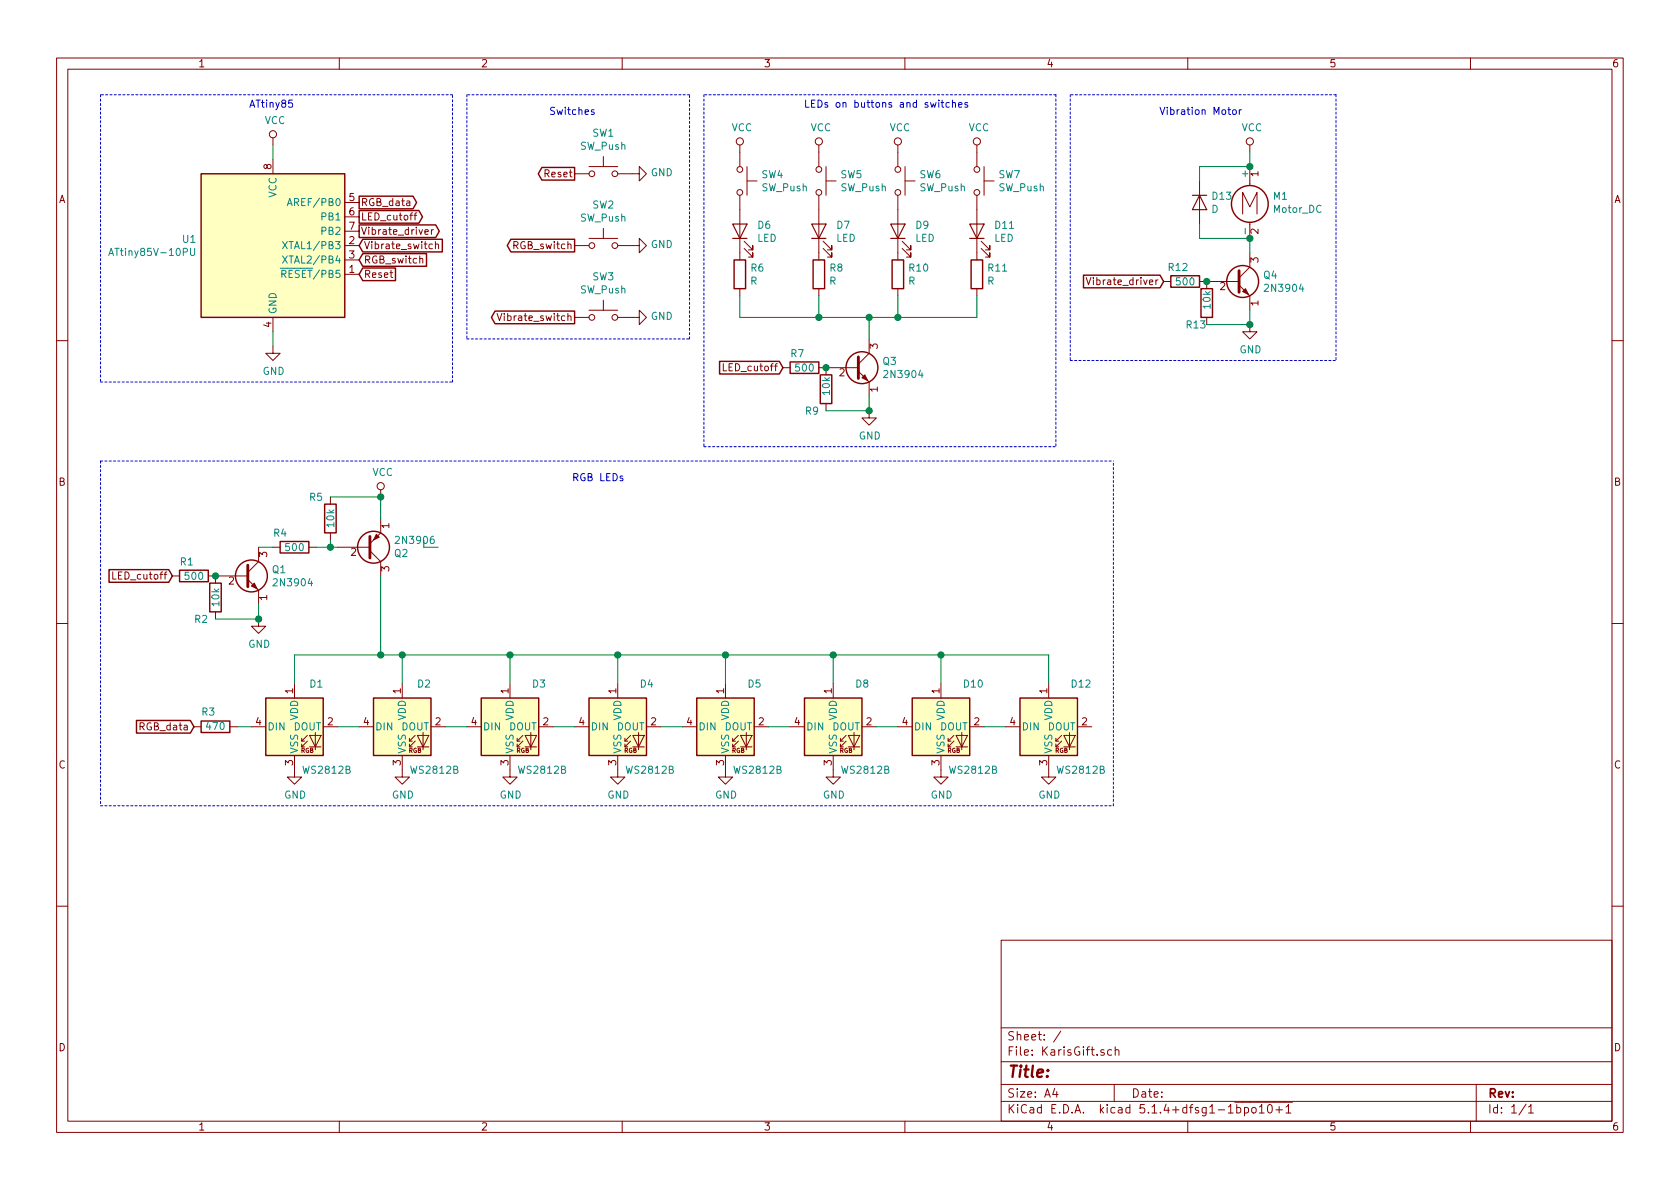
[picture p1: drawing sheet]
EESchema Schematic File Version 4
LIBS:KarisGift-cache
EELAYER 30 0
EELAYER END
$Descr A4 11693 8268
encoding utf-8
Sheet 1 1
Title ""
Date ""
Rev ""
Comp ""
Comment1 ""
Comment2 ""
Comment3 ""
Comment4 ""
$EndDescr
$Comp
L KarisGift-rescue:ATtiny85V-10PU-MCU_Microchip_ATtiny U1
U 1 1
P 1900 1700
F 0 "U1" H 1370 1746 50  0000 R CNN
F 1 "ATtiny85V-10PU" H 1370 1655 50  0000 R CNN
F 2 "Package_DIP:DIP-8_W7.62mm" H 1900 1700 50  0001 C CIN
F 3 "http://ww1.microchip.com/downloads/en/DeviceDoc/atmel-2586-avr-8-bit-microcontroller-attiny25-attiny45-attiny85_datasheet.pdf" H 1900 1700 50  0001 C CNN
	1    1900 1700
	1    0    0    -1  
$EndComp
$Comp
L power:GND #PWR0101
U 1 1
P 1900 2400
F 0 "#PWR0101" H 1900 2150 50  0001 C CNN
F 1 "GND" H 1905 2227 50  0000 C CNN
F 2 "" H 1900 2400 50  0001 C CNN
F 3 "" H 1900 2400 50  0001 C CNN
	1    1900 2400
	1    0    0    -1  
$EndComp
Wire Wire Line
	1900 2300 1900 2400
$Comp
L power:VCC #PWR0102
U 1 1
P 1900 1000
F 0 "#PWR0102" H 1900 850 50  0001 C CNN
F 1 "VCC" H 1915 1173 50  0000 C CNN
F 2 "" H 1900 1000 50  0001 C CNN
F 3 "" H 1900 1000 50  0001 C CNN
	1    1900 1000
	1    0    0    -1  
$EndComp
Wire Wire Line
	1900 1000 1900 1100
Text GLabel 2500 1900 2    50   Input ~ 0
Reset
Text GLabel 2500 1700 2    50   Input ~ 0
Vibrate_switch
Text GLabel 2500 1800 2    50   Input ~ 0
RGB_switch
Text GLabel 2500 1500 2    50   Output ~ 0
LED_cutoff
Text GLabel 2500 1600 2    50   Output ~ 0
Vibrate_driver
Text GLabel 2500 1400 2    50   Output ~ 0
RGB_data
$Comp
L Switch:SW_Push SW1
U 1 1
P 4200 1200
F 0 "SW1" H 4200 1485 50  0000 C CNN
F 1 "SW_Push" H 4200 1394 50  0000 C CNN
F 2 "" H 4200 1400 50  0001 C CNN
F 3 "~" H 4200 1400 50  0001 C CNN
	1    4200 1200
	1    0    0    -1  
$EndComp
Text GLabel 4000 1200 0    50   Output ~ 0
Reset
$Comp
L power:GND #PWR0103
U 1 1
P 4400 1200
F 0 "#PWR0103" H 4400 950 50  0001 C CNN
F 1 "GND" V 4405 1072 50  0000 R CNN
F 2 "" H 4400 1200 50  0001 C CNN
F 3 "" H 4400 1200 50  0001 C CNN
	1    4400 1200
	0    -1   -1   0   
$EndComp
$Comp
L Switch:SW_Push SW2
U 1 1
P 4200 1700
F 0 "SW2" H 4200 1985 50  0000 C CNN
F 1 "SW_Push" H 4200 1894 50  0000 C CNN
F 2 "" H 4200 1900 50  0001 C CNN
F 3 "~" H 4200 1900 50  0001 C CNN
	1    4200 1700
	1    0    0    -1  
$EndComp
$Comp
L power:GND #PWR0104
U 1 1
P 4400 1700
F 0 "#PWR0104" H 4400 1450 50  0001 C CNN
F 1 "GND" V 4405 1572 50  0000 R CNN
F 2 "" H 4400 1700 50  0001 C CNN
F 3 "" H 4400 1700 50  0001 C CNN
	1    4400 1700
	0    -1   -1   0   
$EndComp
Text GLabel 4000 1700 0    50   Output ~ 0
RGB_switch
$Comp
L Switch:SW_Push SW3
U 1 1
P 4200 2200
F 0 "SW3" H 4200 2485 50  0000 C CNN
F 1 "SW_Push" H 4200 2394 50  0000 C CNN
F 2 "" H 4200 2400 50  0001 C CNN
F 3 "~" H 4200 2400 50  0001 C CNN
	1    4200 2200
	1    0    0    -1  
$EndComp
$Comp
L power:GND #PWR0105
U 1 1
P 4400 2200
F 0 "#PWR0105" H 4400 1950 50  0001 C CNN
F 1 "GND" V 4405 2072 50  0000 R CNN
F 2 "" H 4400 2200 50  0001 C CNN
F 3 "" H 4400 2200 50  0001 C CNN
	1    4400 2200
	0    -1   -1   0   
$EndComp
Text GLabel 4000 2200 0    50   Output ~ 0
Vibrate_switch
Text Notes 2050 750  2    50   ~ 0
ATtiny85
Text Notes 4150 800  2    50   ~ 0
Switches
Wire Notes Line
	700  650  700  2650
Wire Notes Line
	700  2650 3150 2650
Wire Notes Line
	3150 2650 3150 650 
Wire Notes Line
	3150 650  700  650 
Wire Notes Line
	3250 650  3250 2350
Wire Notes Line
	3250 2350 4800 2350
Wire Notes Line
	4800 2350 4800 650 
Wire Notes Line
	4800 650  3250 650 
$Comp
L power:VCC #PWR0106
U 1 1
P 5150 1050
F 0 "#PWR0106" H 5150 900 50  0001 C CNN
F 1 "VCC" H 5165 1223 50  0000 C CNN
F 2 "" H 5150 1050 50  0001 C CNN
F 3 "" H 5150 1050 50  0001 C CNN
	1    5150 1050
	1    0    0    -1  
$EndComp
$Comp
L Switch:SW_Push SW4
U 1 1
P 5150 1250
F 0 "SW4" V 5104 1398 50  0000 L CNN
F 1 "SW_Push" V 5195 1398 50  0000 L CNN
F 2 "" H 5150 1450 50  0001 C CNN
F 3 "~" H 5150 1450 50  0001 C CNN
	1    5150 1250
	0    1    1    0   
$EndComp
$Comp
L Device:LED D6
U 1 1
P 5150 1600
F 0 "D6" V 5189 1482 50  0000 R CNN
F 1 "LED" V 5098 1482 50  0000 R CNN
F 2 "" H 5150 1600 50  0001 C CNN
F 3 "~" H 5150 1600 50  0001 C CNN
	1    5150 1600
	0    -1   -1   0   
$EndComp
$Comp
L Device:R R6
U 1 1
P 5150 1900
F 0 "R6" H 5220 1946 50  0000 L CNN
F 1 "R" H 5220 1855 50  0000 L CNN
F 2 "" V 5080 1900 50  0001 C CNN
F 3 "~" H 5150 1900 50  0001 C CNN
	1    5150 1900
	1    0    0    -1  
$EndComp
$Comp
L power:VCC #PWR0107
U 1 1
P 5700 1050
F 0 "#PWR0107" H 5700 900 50  0001 C CNN
F 1 "VCC" H 5715 1223 50  0000 C CNN
F 2 "" H 5700 1050 50  0001 C CNN
F 3 "" H 5700 1050 50  0001 C CNN
	1    5700 1050
	1    0    0    -1  
$EndComp
$Comp
L Switch:SW_Push SW5
U 1 1
P 5700 1250
F 0 "SW5" V 5654 1398 50  0000 L CNN
F 1 "SW_Push" V 5745 1398 50  0000 L CNN
F 2 "" H 5700 1450 50  0001 C CNN
F 3 "~" H 5700 1450 50  0001 C CNN
	1    5700 1250
	0    1    1    0   
$EndComp
$Comp
L Device:LED D7
U 1 1
P 5700 1600
F 0 "D7" V 5739 1482 50  0000 R CNN
F 1 "LED" V 5648 1482 50  0000 R CNN
F 2 "" H 5700 1600 50  0001 C CNN
F 3 "~" H 5700 1600 50  0001 C CNN
	1    5700 1600
	0    -1   -1   0   
$EndComp
$Comp
L Device:R R8
U 1 1
P 5700 1900
F 0 "R8" H 5770 1946 50  0000 L CNN
F 1 "R" H 5770 1855 50  0000 L CNN
F 2 "" V 5630 1900 50  0001 C CNN
F 3 "~" H 5700 1900 50  0001 C CNN
	1    5700 1900
	1    0    0    -1  
$EndComp
$Comp
L power:VCC #PWR0108
U 1 1
P 6250 1050
F 0 "#PWR0108" H 6250 900 50  0001 C CNN
F 1 "VCC" H 6265 1223 50  0000 C CNN
F 2 "" H 6250 1050 50  0001 C CNN
F 3 "" H 6250 1050 50  0001 C CNN
	1    6250 1050
	1    0    0    -1  
$EndComp
$Comp
L Switch:SW_Push SW6
U 1 1
P 6250 1250
F 0 "SW6" V 6204 1398 50  0000 L CNN
F 1 "SW_Push" V 6295 1398 50  0000 L CNN
F 2 "" H 6250 1450 50  0001 C CNN
F 3 "~" H 6250 1450 50  0001 C CNN
	1    6250 1250
	0    1    1    0   
$EndComp
$Comp
L Device:LED D9
U 1 1
P 6250 1600
F 0 "D9" V 6289 1482 50  0000 R CNN
F 1 "LED" V 6198 1482 50  0000 R CNN
F 2 "" H 6250 1600 50  0001 C CNN
F 3 "~" H 6250 1600 50  0001 C CNN
	1    6250 1600
	0    -1   -1   0   
$EndComp
$Comp
L Device:R R10
U 1 1
P 6250 1900
F 0 "R10" H 6320 1946 50  0000 L CNN
F 1 "R" H 6320 1855 50  0000 L CNN
F 2 "" V 6180 1900 50  0001 C CNN
F 3 "~" H 6250 1900 50  0001 C CNN
	1    6250 1900
	1    0    0    -1  
$EndComp
$Comp
L power:VCC #PWR0109
U 1 1
P 6800 1050
F 0 "#PWR0109" H 6800 900 50  0001 C CNN
F 1 "VCC" H 6815 1223 50  0000 C CNN
F 2 "" H 6800 1050 50  0001 C CNN
F 3 "" H 6800 1050 50  0001 C CNN
	1    6800 1050
	1    0    0    -1  
$EndComp
$Comp
L Switch:SW_Push SW7
U 1 1
P 6800 1250
F 0 "SW7" V 6754 1398 50  0000 L CNN
F 1 "SW_Push" V 6845 1398 50  0000 L CNN
F 2 "" H 6800 1450 50  0001 C CNN
F 3 "~" H 6800 1450 50  0001 C CNN
	1    6800 1250
	0    1    1    0   
$EndComp
$Comp
L Device:LED D11
U 1 1
P 6800 1600
F 0 "D11" V 6839 1482 50  0000 R CNN
F 1 "LED" V 6748 1482 50  0000 R CNN
F 2 "" H 6800 1600 50  0001 C CNN
F 3 "~" H 6800 1600 50  0001 C CNN
	1    6800 1600
	0    -1   -1   0   
$EndComp
$Comp
L Device:R R11
U 1 1
P 6800 1900
F 0 "R11" H 6870 1946 50  0000 L CNN
F 1 "R" H 6870 1855 50  0000 L CNN
F 2 "" V 6730 1900 50  0001 C CNN
F 3 "~" H 6800 1900 50  0001 C CNN
	1    6800 1900
	1    0    0    -1  
$EndComp
$Comp
L Transistor_BJT:2N3904 Q3
U 1 1
P 5950 2550
F 0 "Q3" H 6140 2596 50  0000 L CNN
F 1 "2N3904" H 6140 2505 50  0000 L CNN
F 2 "Package_TO_SOT_THT:TO-92_Inline" H 6150 2475 50  0001 L CIN
F 3 "https://www.fairchildsemi.com/datasheets/2N/2N3904.pdf" H 5950 2550 50  0001 L CNN
	1    5950 2550
	1    0    0    -1  
$EndComp
$Comp
L Device:R R7
U 1 1
P 5600 2550
F 0 "R7" V 5500 2500 50  0000 C CNN
F 1 "500" V 5600 2550 50  0000 C CNN
F 2 "" V 5530 2550 50  0001 C CNN
F 3 "~" H 5600 2550 50  0001 C CNN
	1    5600 2550
	0    1    1    0   
$EndComp
Text GLabel 5450 2550 0    50   Input ~ 0
LED_cutoff
Wire Wire Line
	6050 2350 6050 2200
Wire Wire Line
	6050 2200 5700 2200
Wire Wire Line
	5700 2200 5700 2050
Wire Wire Line
	5700 2200 5150 2200
Wire Wire Line
	5150 2200 5150 2050
Connection ~ 5700 2200
Wire Wire Line
	6050 2200 6250 2200
Wire Wire Line
	6250 2200 6250 2050
Connection ~ 6050 2200
Wire Wire Line
	6250 2200 6800 2200
Wire Wire Line
	6800 2200 6800 2050
Connection ~ 6250 2200
Text Notes 6750 750  2    50   ~ 0
LEDs on buttons and switches
Wire Notes Line
	4900 3100 7350 3100
Wire Notes Line
	7350 650  4900 650 
$Comp
L Transistor_BJT:2N3904 Q4
U 1 1
P 8600 1950
F 0 "Q4" H 8790 1996 50  0000 L CNN
F 1 "2N3904" H 8790 1905 50  0000 L CNN
F 2 "Package_TO_SOT_THT:TO-92_Inline" H 8800 1875 50  0001 L CIN
F 3 "https://www.fairchildsemi.com/datasheets/2N/2N3904.pdf" H 8600 1950 50  0001 L CNN
	1    8600 1950
	1    0    0    -1  
$EndComp
$Comp
L Device:R R12
U 1 1
P 8250 1950
F 0 "R12" V 8150 1900 50  0000 C CNN
F 1 "500" V 8250 1950 50  0000 C CNN
F 2 "" V 8180 1950 50  0001 C CNN
F 3 "~" H 8250 1950 50  0001 C CNN
	1    8250 1950
	0    1    1    0   
$EndComp
$Comp
L power:GND #PWR0110
U 1 1
P 8700 2250
F 0 "#PWR0110" H 8700 2000 50  0001 C CNN
F 1 "GND" H 8705 2077 50  0000 C CNN
F 2 "" H 8700 2250 50  0001 C CNN
F 3 "" H 8700 2250 50  0001 C CNN
	1    8700 2250
	1    0    0    -1  
$EndComp
$Comp
L Motor:Motor_DC M1
U 1 1
P 8700 1350
F 0 "M1" H 8858 1346 50  0000 L CNN
F 1 "Motor_DC" H 8858 1255 50  0000 L CNN
F 2 "" H 8700 1260 50  0001 C CNN
F 3 "~" H 8700 1260 50  0001 C CNN
	1    8700 1350
	1    0    0    -1  
$EndComp
$Comp
L Device:D D13
U 1 1
P 8350 1400
F 0 "D13" V 8304 1480 50  0000 L CNN
F 1 "D" V 8395 1480 50  0000 L CNN
F 2 "" H 8350 1400 50  0001 C CNN
F 3 "~" H 8350 1400 50  0001 C CNN
	1    8350 1400
	0    1    1    0   
$EndComp
Wire Wire Line
	8350 1250 8350 1150
Wire Wire Line
	8350 1150 8700 1150
Wire Wire Line
	8350 1550 8350 1650
Wire Wire Line
	8350 1650 8700 1650
Wire Wire Line
	8700 1650 8700 1750
Connection ~ 8700 1650
$Comp
L power:VCC #PWR0111
U 1 1
P 8700 1050
F 0 "#PWR0111" H 8700 900 50  0001 C CNN
F 1 "VCC" H 8715 1223 50  0000 C CNN
F 2 "" H 8700 1050 50  0001 C CNN
F 3 "" H 8700 1050 50  0001 C CNN
	1    8700 1050
	1    0    0    -1  
$EndComp
Wire Wire Line
	8700 1050 8700 1150
Connection ~ 8700 1150
Text GLabel 8100 1950 0    50   Input ~ 0
Vibrate_driver
Text Notes 8650 800  2    50   ~ 0
Vibration Motor
Wire Notes Line
	7450 2500 9300 2500
Wire Notes Line
	9300 650  7450 650 
$Comp
L Device:R R13
U 1 1
P 8400 2100
F 0 "R13" H 8250 1950 50  0000 L CNN
F 1 "10k" V 8400 2050 50  0000 L CNN
F 2 "" V 8330 2100 50  0001 C CNN
F 3 "~" H 8400 2100 50  0001 C CNN
	1    8400 2100
	1    0    0    -1  
$EndComp
Connection ~ 8400 1950
Wire Wire Line
	8700 2150 8700 2250
Wire Wire Line
	8400 2250 8700 2250
Connection ~ 8700 2250
Wire Notes Line
	9300 650  9300 2500
Wire Notes Line
	7450 650  7450 2500
$Comp
L power:GND #PWR0112
U 1 1
P 6050 2850
F 0 "#PWR0112" H 6050 2600 50  0001 C CNN
F 1 "GND" H 6055 2677 50  0000 C CNN
F 2 "" H 6050 2850 50  0001 C CNN
F 3 "" H 6050 2850 50  0001 C CNN
	1    6050 2850
	1    0    0    -1  
$EndComp
$Comp
L LED:WS2812B D1
U 1 1
P 2050 5050
F 0 "D1" H 2150 5350 50  0000 L CNN
F 1 "WS2812B" H 2100 4750 50  0000 L CNN
F 2 "LED_SMD:LED_WS2812B_PLCC4_5.0x5.0mm_P3.2mm" H 2100 4750 50  0001 L TNN
F 3 "https://cdn-shop.adafruit.com/datasheets/WS2812B.pdf" H 2150 4675 50  0001 L TNN
	1    2050 5050
	1    0    0    -1  
$EndComp
$Comp
L LED:WS2812B D2
U 1 1
P 2800 5050
F 0 "D2" H 2900 5350 50  0000 L CNN
F 1 "WS2812B" H 2850 4750 50  0000 L CNN
F 2 "LED_SMD:LED_WS2812B_PLCC4_5.0x5.0mm_P3.2mm" H 2850 4750 50  0001 L TNN
F 3 "https://cdn-shop.adafruit.com/datasheets/WS2812B.pdf" H 2900 4675 50  0001 L TNN
	1    2800 5050
	1    0    0    -1  
$EndComp
$Comp
L LED:WS2812B D3
U 1 1
P 3550 5050
F 0 "D3" H 3700 5350 50  0000 L CNN
F 1 "WS2812B" H 3600 4750 50  0000 L CNN
F 2 "LED_SMD:LED_WS2812B_PLCC4_5.0x5.0mm_P3.2mm" H 3600 4750 50  0001 L TNN
F 3 "https://cdn-shop.adafruit.com/datasheets/WS2812B.pdf" H 3650 4675 50  0001 L TNN
	1    3550 5050
	1    0    0    -1  
$EndComp
$Comp
L LED:WS2812B D4
U 1 1
P 4300 5050
F 0 "D4" H 4450 5350 50  0000 L CNN
F 1 "WS2812B" H 4350 4750 50  0000 L CNN
F 2 "LED_SMD:LED_WS2812B_PLCC4_5.0x5.0mm_P3.2mm" H 4350 4750 50  0001 L TNN
F 3 "https://cdn-shop.adafruit.com/datasheets/WS2812B.pdf" H 4400 4675 50  0001 L TNN
	1    4300 5050
	1    0    0    -1  
$EndComp
$Comp
L LED:WS2812B D5
U 1 1
P 5050 5050
F 0 "D5" H 5200 5350 50  0000 L CNN
F 1 "WS2812B" H 5100 4750 50  0000 L CNN
F 2 "LED_SMD:LED_WS2812B_PLCC4_5.0x5.0mm_P3.2mm" H 5100 4750 50  0001 L TNN
F 3 "https://cdn-shop.adafruit.com/datasheets/WS2812B.pdf" H 5150 4675 50  0001 L TNN
	1    5050 5050
	1    0    0    -1  
$EndComp
$Comp
L LED:WS2812B D8
U 1 1
P 5800 5050
F 0 "D8" H 5950 5350 50  0000 L CNN
F 1 "WS2812B" H 5850 4750 50  0000 L CNN
F 2 "LED_SMD:LED_WS2812B_PLCC4_5.0x5.0mm_P3.2mm" H 5850 4750 50  0001 L TNN
F 3 "https://cdn-shop.adafruit.com/datasheets/WS2812B.pdf" H 5900 4675 50  0001 L TNN
	1    5800 5050
	1    0    0    -1  
$EndComp
$Comp
L LED:WS2812B D10
U 1 1
P 6550 5050
F 0 "D10" H 6700 5350 50  0000 L CNN
F 1 "WS2812B" H 6600 4750 50  0000 L CNN
F 2 "LED_SMD:LED_WS2812B_PLCC4_5.0x5.0mm_P3.2mm" H 6600 4750 50  0001 L TNN
F 3 "https://cdn-shop.adafruit.com/datasheets/WS2812B.pdf" H 6650 4675 50  0001 L TNN
	1    6550 5050
	1    0    0    -1  
$EndComp
$Comp
L LED:WS2812B D12
U 1 1
P 7300 5050
F 0 "D12" H 7450 5350 50  0000 L CNN
F 1 "WS2812B" H 7350 4750 50  0000 L CNN
F 2 "LED_SMD:LED_WS2812B_PLCC4_5.0x5.0mm_P3.2mm" H 7350 4750 50  0001 L TNN
F 3 "https://cdn-shop.adafruit.com/datasheets/WS2812B.pdf" H 7400 4675 50  0001 L TNN
	1    7300 5050
	1    0    0    -1  
$EndComp
$Comp
L power:VCC #PWR0113
U 1 1
P 2650 3450
F 0 "#PWR0113" H 2650 3300 50  0001 C CNN
F 1 "VCC" H 2665 3623 50  0000 C CNN
F 2 "" H 2650 3450 50  0001 C CNN
F 3 "" H 2650 3450 50  0001 C CNN
	1    2650 3450
	1    0    0    -1  
$EndComp
Wire Wire Line
	2350 5050 2500 5050
Wire Wire Line
	3100 5050 3250 5050
Wire Wire Line
	3850 5050 4000 5050
Wire Wire Line
	4600 5050 4750 5050
Wire Wire Line
	5350 5050 5500 5050
Wire Wire Line
	6100 5050 6250 5050
Wire Wire Line
	6850 5050 7000 5050
Text GLabel 1350 5050 0    50   Input ~ 0
RGB_data
$Comp
L Device:R R1
U 1 1
P 1350 4000
F 0 "R1" V 1250 3950 50  0000 C CNN
F 1 "500" V 1350 4000 50  0000 C CNN
F 2 "" V 1280 4000 50  0001 C CNN
F 3 "~" H 1350 4000 50  0001 C CNN
	1    1350 4000
	0    1    1    0   
$EndComp
$Comp
L power:GND #PWR0114
U 1 1
P 1800 4300
F 0 "#PWR0114" H 1800 4050 50  0001 C CNN
F 1 "GND" H 1805 4127 50  0000 C CNN
F 2 "" H 1800 4300 50  0001 C CNN
F 3 "" H 1800 4300 50  0001 C CNN
	1    1800 4300
	1    0    0    -1  
$EndComp
$Comp
L Device:R R3
U 1 1
P 1500 5050
F 0 "R3" V 1600 5100 50  0000 C CNN
F 1 "470" V 1500 5050 50  0000 C CNN
F 2 "" V 1430 5050 50  0001 C CNN
F 3 "~" H 1500 5050 50  0001 C CNN
	1    1500 5050
	0    -1   -1   0   
$EndComp
Wire Wire Line
	1650 5050 1750 5050
Text GLabel 1200 4000 0    50   Input ~ 0
LED_cutoff
Text Notes 4350 3350 2    50   ~ 0
RGB LEDs
$Comp
L Transistor_BJT:2N3904 Q1
U 1 1
P 1700 4000
F 0 "Q1" H 1890 4046 50  0000 L CNN
F 1 "2N3904" H 1890 3955 50  0000 L CNN
F 2 "Package_TO_SOT_THT:TO-92_Inline" H 1900 3925 50  0001 L CIN
F 3 "https://www.fairchildsemi.com/datasheets/2N/2N3904.pdf" H 1700 4000 50  0001 L CNN
	1    1700 4000
	1    0    0    -1  
$EndComp
$Comp
L Transistor_BJT:2N3906 Q2
U 1 1
P 2550 3800
F 0 "Q2" H 2740 3846 50  0000 L CNN
F 1 "2N3906" H 2740 3755 50  0000 L CNN
F 2 "Package_TO_SOT_THT:TO-92_Inline" H 2750 3725 50  0001 L CIN
F 3 "https://www.fairchildsemi.com/datasheets/2N/2N3906.pdf" H 2550 3800 50  0001 L CNN
	1    2550 3800
	1    0    0    1   
$EndComp
$Comp
L Device:R R5
U 1 1
P 2300 3600
F 0 "R5" H 2200 3750 50  0000 C CNN
F 1 "10k" V 2300 3600 50  0000 C CNN
F 2 "" V 2230 3600 50  0001 C CNN
F 3 "~" H 2300 3600 50  0001 C CNN
	1    2300 3600
	1    0    0    -1  
$EndComp
$Comp
L Device:R R4
U 1 1
P 2050 3800
F 0 "R4" V 1950 3700 50  0000 C CNN
F 1 "500" V 2050 3800 50  0000 C CNN
F 2 "" V 1980 3800 50  0001 C CNN
F 3 "~" H 2050 3800 50  0001 C CNN
	1    2050 3800
	0    1    1    0   
$EndComp
$Comp
L power:GND #PWR0115
U 1 1
P 2050 5350
F 0 "#PWR0115" H 2050 5100 50  0001 C CNN
F 1 "GND" H 2055 5177 50  0000 C CNN
F 2 "" H 2050 5350 50  0001 C CNN
F 3 "" H 2050 5350 50  0001 C CNN
	1    2050 5350
	1    0    0    -1  
$EndComp
$Comp
L power:GND #PWR0116
U 1 1
P 2800 5350
F 0 "#PWR0116" H 2800 5100 50  0001 C CNN
F 1 "GND" H 2805 5177 50  0000 C CNN
F 2 "" H 2800 5350 50  0001 C CNN
F 3 "" H 2800 5350 50  0001 C CNN
	1    2800 5350
	1    0    0    -1  
$EndComp
$Comp
L power:GND #PWR0117
U 1 1
P 3550 5350
F 0 "#PWR0117" H 3550 5100 50  0001 C CNN
F 1 "GND" H 3555 5177 50  0000 C CNN
F 2 "" H 3550 5350 50  0001 C CNN
F 3 "" H 3550 5350 50  0001 C CNN
	1    3550 5350
	1    0    0    -1  
$EndComp
$Comp
L power:GND #PWR0118
U 1 1
P 4300 5350
F 0 "#PWR0118" H 4300 5100 50  0001 C CNN
F 1 "GND" H 4305 5177 50  0000 C CNN
F 2 "" H 4300 5350 50  0001 C CNN
F 3 "" H 4300 5350 50  0001 C CNN
	1    4300 5350
	1    0    0    -1  
$EndComp
Wire Wire Line
	2650 4000 2650 4550
Wire Wire Line
	2650 4550 2050 4550
Wire Wire Line
	2050 4550 2050 4750
Wire Wire Line
	2650 4550 2800 4550
Wire Wire Line
	2800 4550 2800 4750
Connection ~ 2650 4550
Wire Wire Line
	2800 4550 3550 4550
Wire Wire Line
	3550 4550 3550 4750
Connection ~ 2800 4550
Wire Wire Line
	3550 4550 4300 4550
Wire Wire Line
	4300 4550 4300 4750
Connection ~ 3550 4550
$Comp
L power:GND #PWR0119
U 1 1
P 5050 5350
F 0 "#PWR0119" H 5050 5100 50  0001 C CNN
F 1 "GND" H 5055 5177 50  0000 C CNN
F 2 "" H 5050 5350 50  0001 C CNN
F 3 "" H 5050 5350 50  0001 C CNN
	1    5050 5350
	1    0    0    -1  
$EndComp
$Comp
L power:GND #PWR0120
U 1 1
P 5800 5350
F 0 "#PWR0120" H 5800 5100 50  0001 C CNN
F 1 "GND" H 5805 5177 50  0000 C CNN
F 2 "" H 5800 5350 50  0001 C CNN
F 3 "" H 5800 5350 50  0001 C CNN
	1    5800 5350
	1    0    0    -1  
$EndComp
$Comp
L power:GND #PWR0121
U 1 1
P 6550 5350
F 0 "#PWR0121" H 6550 5100 50  0001 C CNN
F 1 "GND" H 6555 5177 50  0000 C CNN
F 2 "" H 6550 5350 50  0001 C CNN
F 3 "" H 6550 5350 50  0001 C CNN
	1    6550 5350
	1    0    0    -1  
$EndComp
$Comp
L power:GND #PWR0122
U 1 1
P 7300 5350
F 0 "#PWR0122" H 7300 5100 50  0001 C CNN
F 1 "GND" H 7305 5177 50  0000 C CNN
F 2 "" H 7300 5350 50  0001 C CNN
F 3 "" H 7300 5350 50  0001 C CNN
	1    7300 5350
	1    0    0    -1  
$EndComp
Wire Wire Line
	5050 4550 5050 4750
Wire Wire Line
	5800 4550 5800 4750
Wire Wire Line
	5800 4550 6550 4550
Wire Wire Line
	6550 4550 6550 4750
Connection ~ 5800 4550
Wire Wire Line
	6550 4550 7300 4550
Wire Wire Line
	7300 4550 7300 4750
Connection ~ 6550 4550
$Comp
L Device:R R2
U 1 1
P 1500 4150
F 0 "R2" H 1400 4000 50  0000 C CNN
F 1 "10k" V 1500 4150 50  0000 C CNN
F 2 "" V 1430 4150 50  0001 C CNN
F 3 "~" H 1500 4150 50  0001 C CNN
	1    1500 4150
	1    0    0    -1  
$EndComp
Connection ~ 1500 4000
Wire Wire Line
	1500 4300 1800 4300
Wire Wire Line
	1800 4200 1800 4300
Connection ~ 1800 4300
Wire Notes Line
	700  5600 7750 5600
Wire Notes Line
	7750 5600 7750 3200
Wire Notes Line
	700  3200 700  5600
Wire Notes Line
	700  3200 7750 3200
$Comp
L Device:R R9
U 1 1
P 5750 2700
F 0 "R9" H 5600 2550 50  0000 L CNN
F 1 "10k" V 5750 2650 50  0000 L CNN
F 2 "" V 5680 2700 50  0001 C CNN
F 3 "~" H 5750 2700 50  0001 C CNN
	1    5750 2700
	1    0    0    -1  
$EndComp
Connection ~ 5750 2550
Wire Wire Line
	5750 2850 6050 2850
Wire Wire Line
	6050 2750 6050 2850
Connection ~ 6050 2850
Wire Notes Line
	7350 650  7350 3100
Wire Notes Line
	4900 650  4900 3100
Wire Wire Line
	5050 4550 5800 4550
Wire Wire Line
	5050 4550 4300 4550
Connection ~ 5050 4550
Connection ~ 4300 4550
Connection ~ 2650 3450
Wire Wire Line
	2650 3450 2650 3600
Wire Wire Line
	2950 3750 2950 3800
Wire Wire Line
	2950 3800 3050 3800
Wire Wire Line
	1800 3800 1900 3800
Wire Wire Line
	2200 3800 2300 3800
Wire Wire Line
	2300 3750 2300 3800
Connection ~ 2300 3800
Wire Wire Line
	2300 3800 2350 3800
Wire Wire Line
	2300 3450 2650 3450
$EndSCHEMATC
